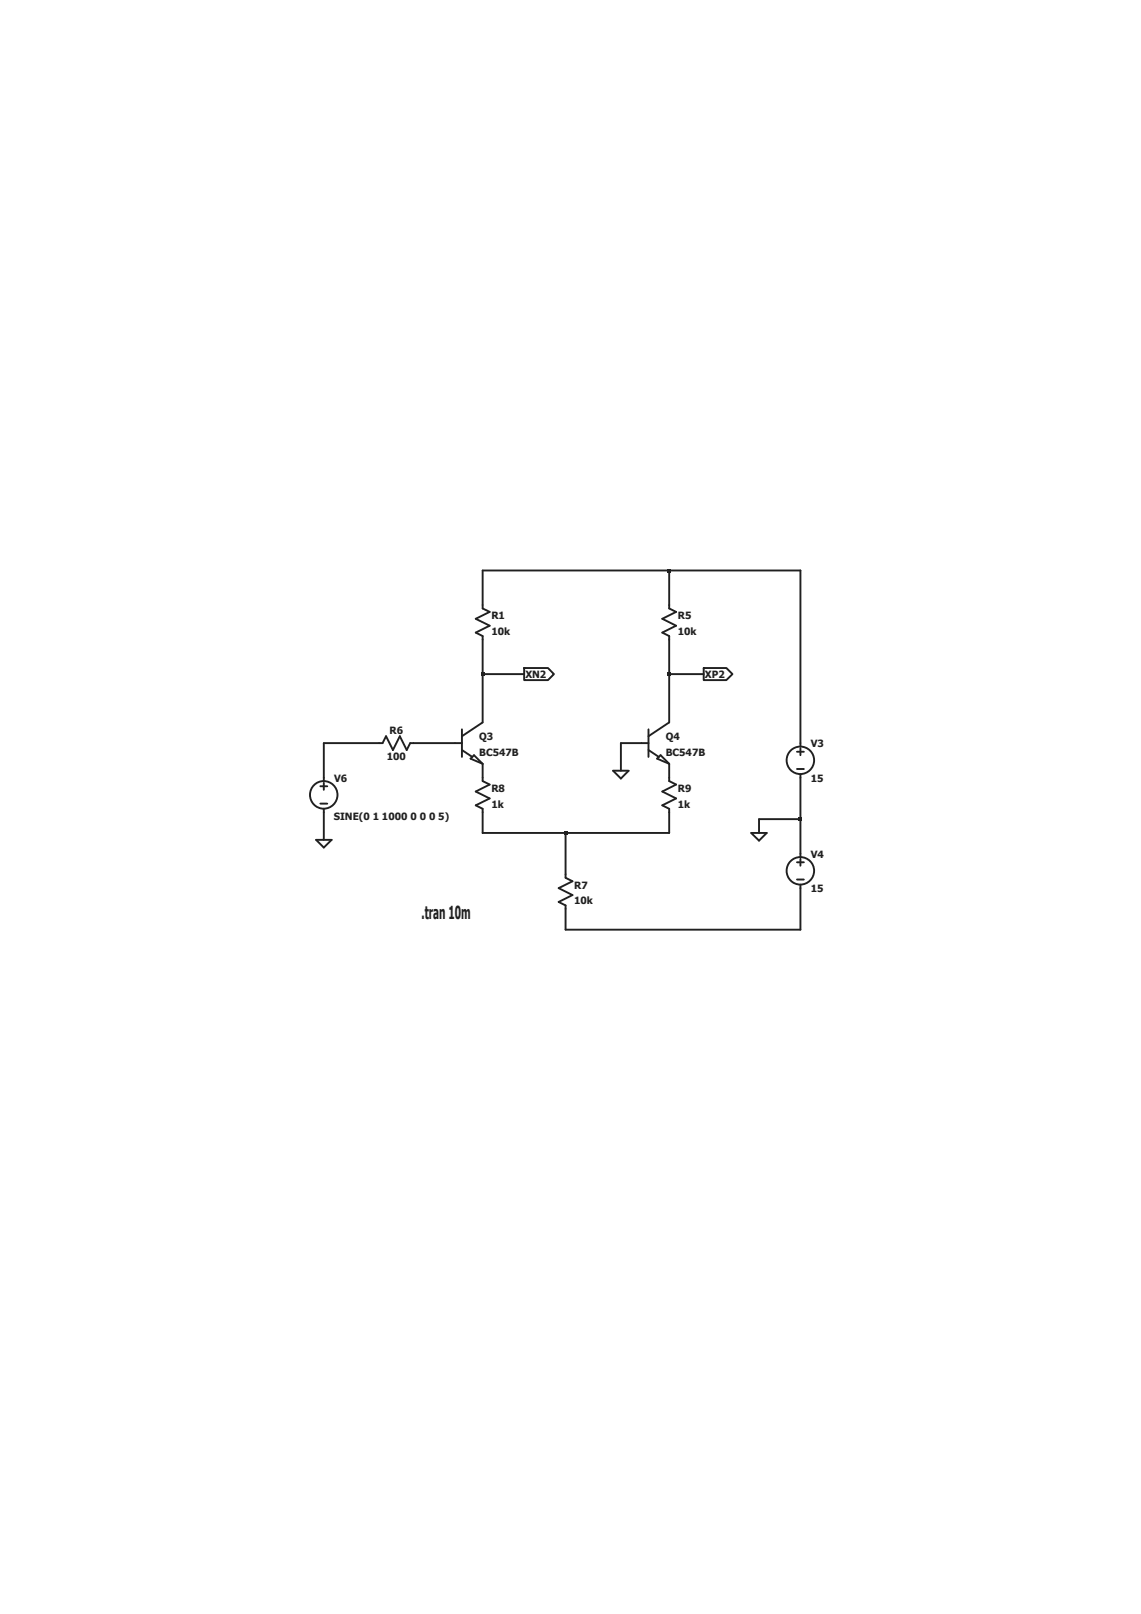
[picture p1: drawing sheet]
<svg xmlns="http://www.w3.org/2000/svg" width="210mm" height="297mm" viewBox="0 0 210 297" stroke-linecap="round" stroke-linejoin="round" font-family="sans-serif">
<!-- layer: Ebene 1 -->
<path d="M87.2 139l-.6 .6" fill="none" stroke="#231f20" stroke-width=".35"/>
<path d="M87.2 139l1.6 1.6" fill="none" stroke="#231f20" stroke-width=".35"/>
<path d="M86.6 139.6l2.2 1" fill="none" stroke="#231f20" stroke-width=".35"/>
<path d="M85 138l1.9 1.3" fill="none" stroke="#231f20" stroke-width=".35"/>
<path d="M85 134.2v5.1" fill="none" stroke="#231f20" stroke-width=".35"/>
<path d="M88.8 133l-3.8 2.5" fill="none" stroke="#231f20" stroke-width=".35"/>
<path d="M83.7 136.8h1.3" fill="none" stroke="#231f20" stroke-width=".35"/>
<path d="M121.6 139l-.7 .6" fill="none" stroke="#231f20" stroke-width=".35"/>
<path d="M121.6 139l1.6 1.6" fill="none" stroke="#231f20" stroke-width=".35"/>
<path d="M120.9 139.6l2.3 1" fill="none" stroke="#231f20" stroke-width=".35"/>
<path d="M119.3 138l1.9 1.3" fill="none" stroke="#231f20" stroke-width=".35"/>
<path d="M119.3 134.2v5.1" fill="none" stroke="#231f20" stroke-width=".35"/>
<path d="M123.2 133l-3.9 2.5" fill="none" stroke="#231f20" stroke-width=".35"/>
<path d="M118.1 136.8h1.2" fill="none" stroke="#231f20" stroke-width=".35"/>
<path d="M88.8 117.1v.6" fill="none" stroke="#231f20" stroke-width=".35"/>
<path d="M87.6 116.4l1.2 .7" fill="none" stroke="#231f20" stroke-width=".35"/>
<path d="M90.1 115.2l-2.5 1.2" fill="none" stroke="#231f20" stroke-width=".35"/>
<path d="M87.6 113.9l2.5 1.3" fill="none" stroke="#231f20" stroke-width=".35"/>
<path d="M90.1 112.6l-2.5 1.3" fill="none" stroke="#231f20" stroke-width=".35"/>
<path d="M88.8 111.3v.7" fill="none" stroke="#231f20" stroke-width=".35"/>
<path d="M88.8 112l1.3 .6" fill="none" stroke="#231f20" stroke-width=".35"/>
<path d="M123.2 117.1v.6" fill="none" stroke="#231f20" stroke-width=".35"/>
<path d="M121.9 116.4l1.3 .7" fill="none" stroke="#231f20" stroke-width=".35"/>
<path d="M124.4 115.2l-2.5 1.2" fill="none" stroke="#231f20" stroke-width=".35"/>
<path d="M121.9 113.9l2.5 1.3" fill="none" stroke="#231f20" stroke-width=".35"/>
<path d="M124.4 112.6l-2.5 1.3" fill="none" stroke="#231f20" stroke-width=".35"/>
<path d="M123.2 111.3v.7" fill="none" stroke="#231f20" stroke-width=".35"/>
<path d="M123.2 112l1.2 .6" fill="none" stroke="#231f20" stroke-width=".35"/>
<path d="M146.7 138.4h1.2" fill="none" stroke="#231f20" stroke-width=".35"/>
<path d="M146.7 141.5h1.2" fill="none" stroke="#231f20" stroke-width=".35"/>
<path d="M147.3 137.7v1.3" fill="none" stroke="#231f20" stroke-width=".35"/>
<path d="M147.3 142.5v.6" fill="none" stroke="#231f20" stroke-width=".35"/>
<path d="M147.3 136.8v.6" fill="none" stroke="#231f20" stroke-width=".35"/>
<g fill="none" stroke="#231f20" stroke-width=".35">
<path d="M146.7 158.7h1.2"/>
<circle cx="147.3" cy="139.9" r="2.53"/>
</g>
<path d="M146.7 161.9h1.2" fill="none" stroke="#231f20" stroke-width=".35"/>
<path d="M147.3 158.1v1.2" fill="none" stroke="#231f20" stroke-width=".35"/>
<path d="M147.3 162.8v.7" fill="none" stroke="#231f20" stroke-width=".35"/>
<path d="M147.3 157.1v.6" fill="none" stroke="#231f20" stroke-width=".35"/>
<g fill="none" stroke="#231f20" stroke-width=".35">
<path d="M75.5 136.8h.6"/>
<circle cx="147.3" cy="160.3" r="2.53"/>
</g>
<path d="M75.5 136.8l-.6 1.2" fill="none" stroke="#231f20" stroke-width=".35"/>
<path d="M73.6 135.5l1.3 2.5" fill="none" stroke="#231f20" stroke-width=".35"/>
<path d="M73.6 135.5l-1.3 2.5" fill="none" stroke="#231f20" stroke-width=".35"/>
<path d="M71 135.5l1.3 2.5" fill="none" stroke="#231f20" stroke-width=".35"/>
<path d="M69.8 136.8h.6" fill="none" stroke="#231f20" stroke-width=".35"/>
<path d="M71 135.5l-.6 1.3" fill="none" stroke="#231f20" stroke-width=".35"/>
<path d="M59 144.7h1.2" fill="none" stroke="#231f20" stroke-width=".35"/>
<path d="M59 147.9h1.2" fill="none" stroke="#231f20" stroke-width=".35"/>
<path d="M59.6 144.1v1.3" fill="none" stroke="#231f20" stroke-width=".35"/>
<path d="M59.6 148.9v.6" fill="none" stroke="#231f20" stroke-width=".35"/>
<path d="M59.6 143.1v.6" fill="none" stroke="#231f20" stroke-width=".35"/>
<g fill="none" stroke="#231f20" stroke-width=".35">
<path d="M104.1 166.6v.7"/>
<circle cx="59.6" cy="146.3" r="2.54"/>
</g>
<path d="M102.8 166l1.3 .6" fill="none" stroke="#231f20" stroke-width=".35"/>
<path d="M105.4 164.7l-2.6 1.3" fill="none" stroke="#231f20" stroke-width=".35"/>
<path d="M102.8 163.5l2.6 1.2" fill="none" stroke="#231f20" stroke-width=".35"/>
<path d="M105.4 162.2l-2.6 1.3" fill="none" stroke="#231f20" stroke-width=".35"/>
<path d="M104.1 160.9v.7" fill="none" stroke="#231f20" stroke-width=".35"/>
<path d="M104.1 161.6l1.3 .6" fill="none" stroke="#231f20" stroke-width=".35"/>
<path d="M88.8 148.9v.6" fill="none" stroke="#231f20" stroke-width=".35"/>
<path d="M87.6 148.2l1.2 .7" fill="none" stroke="#231f20" stroke-width=".35"/>
<path d="M90.1 146.9l-2.5 1.3" fill="none" stroke="#231f20" stroke-width=".35"/>
<path d="M87.6 145.7l2.5 1.2" fill="none" stroke="#231f20" stroke-width=".35"/>
<path d="M90.1 144.4l-2.5 1.3" fill="none" stroke="#231f20" stroke-width=".35"/>
<path d="M88.8 143.1v.6" fill="none" stroke="#231f20" stroke-width=".35"/>
<path d="M88.8 143.7l1.3 .7" fill="none" stroke="#231f20" stroke-width=".35"/>
<path d="M123.2 148.9v.6" fill="none" stroke="#231f20" stroke-width=".35"/>
<path d="M121.9 148.2l1.3 .7" fill="none" stroke="#231f20" stroke-width=".35"/>
<path d="M124.4 146.9l-2.5 1.3" fill="none" stroke="#231f20" stroke-width=".35"/>
<path d="M121.9 145.7l2.5 1.2" fill="none" stroke="#231f20" stroke-width=".35"/>
<path d="M124.4 144.4l-2.5 1.3" fill="none" stroke="#231f20" stroke-width=".35"/>
<path d="M123.2 143.1v.6" fill="none" stroke="#231f20" stroke-width=".35"/>
<path d="M123.2 143.7l1.2 .7" fill="none" stroke="#231f20" stroke-width=".35"/>
<path d="M138.2 153.3h2.9" fill="none" stroke="#231f20" stroke-width=".35"/>
<path d="M141.1 153.3l-1.4 1.4" fill="none" stroke="#231f20" stroke-width=".35"/>
<path d="M138.2 153.3l1.5 1.4" fill="none" stroke="#231f20" stroke-width=".35"/>
<path d="M112.8 141.8h2.9" fill="none" stroke="#231f20" stroke-width=".35"/>
<path d="M115.7 141.8l-1.4 1.5" fill="none" stroke="#231f20" stroke-width=".35"/>
<path d="M112.8 141.8l1.5 1.5" fill="none" stroke="#231f20" stroke-width=".35"/>
<path d="M58.2 154.6h2.8" fill="none" stroke="#231f20" stroke-width=".35"/>
<path d="M61 154.6l-1.4 1.4" fill="none" stroke="#231f20" stroke-width=".35"/>
<path d="M58.2 154.6l1.4 1.4" fill="none" stroke="#231f20" stroke-width=".35"/>
<path d="M88.8 105h34.4M96.5 122.9h4.3l1.1 1.2-1.1 1.1h-4.3zM129.5 122.9h4.2l1.1 1.2-1.1 1.1h-4.2z" fill="none" stroke="#231f20" stroke-width=".35"/>
<path d="M123.2 105h24.1" fill="none" stroke="#231f20" stroke-width=".35"/>
<path d="M88.8 105v6.3" fill="none" stroke="#231f20" stroke-width=".35"/>
<path d="M123.2 105v6.3" fill="none" stroke="#231f20" stroke-width=".35"/>
<path d="M88.8 117.7v6.4" fill="none" stroke="#231f20" stroke-width=".35"/>
<path d="M88.8 124.1h7.7" fill="none" stroke="#231f20" stroke-width=".35"/>
<path d="M123.2 117.7v6.4" fill="none" stroke="#231f20" stroke-width=".35"/>
<path d="M123.2 124.1h6.3" fill="none" stroke="#231f20" stroke-width=".35"/>
<path d="M88.8 124.1v8.9" fill="none" stroke="#231f20" stroke-width=".35"/>
<path d="M123.2 124.1v8.9" fill="none" stroke="#231f20" stroke-width=".35"/>
<path d="M59.6 136.8h10.2" fill="none" stroke="#231f20" stroke-width=".35"/>
<path d="M76.1 136.8h7.6" fill="none" stroke="#231f20" stroke-width=".35"/>
<path d="M114.3 136.8h3.8" fill="none" stroke="#231f20" stroke-width=".35"/>
<path d="M147.3 105v31.8" fill="none" stroke="#231f20" stroke-width=".35"/>
<path d="M114.3 136.8v5" fill="none" stroke="#231f20" stroke-width=".35"/>
<path d="M59.6 136.8v6.3" fill="none" stroke="#231f20" stroke-width=".35"/>
<path d="M88.8 140.6v2.5" fill="none" stroke="#231f20" stroke-width=".35"/>
<path d="M123.2 140.6v2.5" fill="none" stroke="#231f20" stroke-width=".35"/>
<path d="M147.3 143.1v7.7" fill="none" stroke="#231f20" stroke-width=".35"/>
<path d="M139.7 150.8h7.6" fill="none" stroke="#231f20" stroke-width=".35"/>
<path d="M88.8 149.5v3.8" fill="none" stroke="#231f20" stroke-width=".35"/>
<path d="M88.8 153.3h15.3" fill="none" stroke="#231f20" stroke-width=".35"/>
<path d="M123.2 149.5v3.8" fill="none" stroke="#231f20" stroke-width=".35"/>
<path d="M104.1 153.3h19.1" fill="none" stroke="#231f20" stroke-width=".35"/>
<path d="M139.7 150.8v2.5" fill="none" stroke="#231f20" stroke-width=".35"/>
<path d="M59.6 149.5v5.1" fill="none" stroke="#231f20" stroke-width=".35"/>
<path d="M147.3 150.8v6.3" fill="none" stroke="#231f20" stroke-width=".35"/>
<path d="M104.1 153.3v7.6" fill="none" stroke="#231f20" stroke-width=".35"/>
<path d="M104.1 167.3v3.8" fill="none" stroke="#231f20" stroke-width=".35"/>
<path d="M147.3 163.5v7.6" fill="none" stroke="#231f20" stroke-width=".35"/>
<path d="M104.1 171.1h43.2" fill="none" stroke="#231f20" stroke-width=".35"/>
<g fill="#231f20">
<path d="M88.5 123.7h.7v.7h-.7z"/>
<path d="M103.8 153h.6v.6h-.6z"/>
<path d="M122.8 104.7h.7v.6h-.7z"/>
<path d="M122.8 123.7h.7v.7h-.7z"/>
<path d="M147 150.4h.6v.7h-.6z"/>
</g>
<text font-size="3.3" fill="#231f20" x="77.6" y="169.2">.tran 10m</text>
<g font-size="1.8" fill="#231f20">
<text x="90.4" y="114">R1</text>
<text x="124.7" y="114">R5</text>
<text x="90.4" y="116.8">10k</text>
<text x="124.7" y="116.8">10k</text>
<text x="96.7" y="124.8">XN2</text>
<text x="129.7" y="124.8">XP2</text>
<text x="71.7" y="135.1">R6</text>
<text x="88.2" y="136.2">Q3</text>
<text x="122.5" y="136.2">Q4</text>
<text x="149.2" y="137.5">V3</text>
<text x="61.5" y="143.9">V6</text>
<text x="71.2" y="139.9">100</text>
<text x="88.2" y="139.1">BC547B</text>
<text x="122.5" y="139.1">BC547B</text>
<text x="149.2" y="143.9">15</text>
<text x="90.4" y="145.8">R8</text>
<text x="90.4" y="148.6">1k</text>
<text x="124.7" y="145.8">R9</text>
<text x="124.7" y="148.6">1k</text>
<text x="61.4" y="150.9">SINE(0 1 1000 0 0 0 5)</text>
<text x="149.2" y="157.8">V4</text>
<text x="105.7" y="163.6">R7</text>
<text x="105.7" y="166.4">10k</text>
<text x="149.2" y="164.2">15</text>
</g>
</svg>
